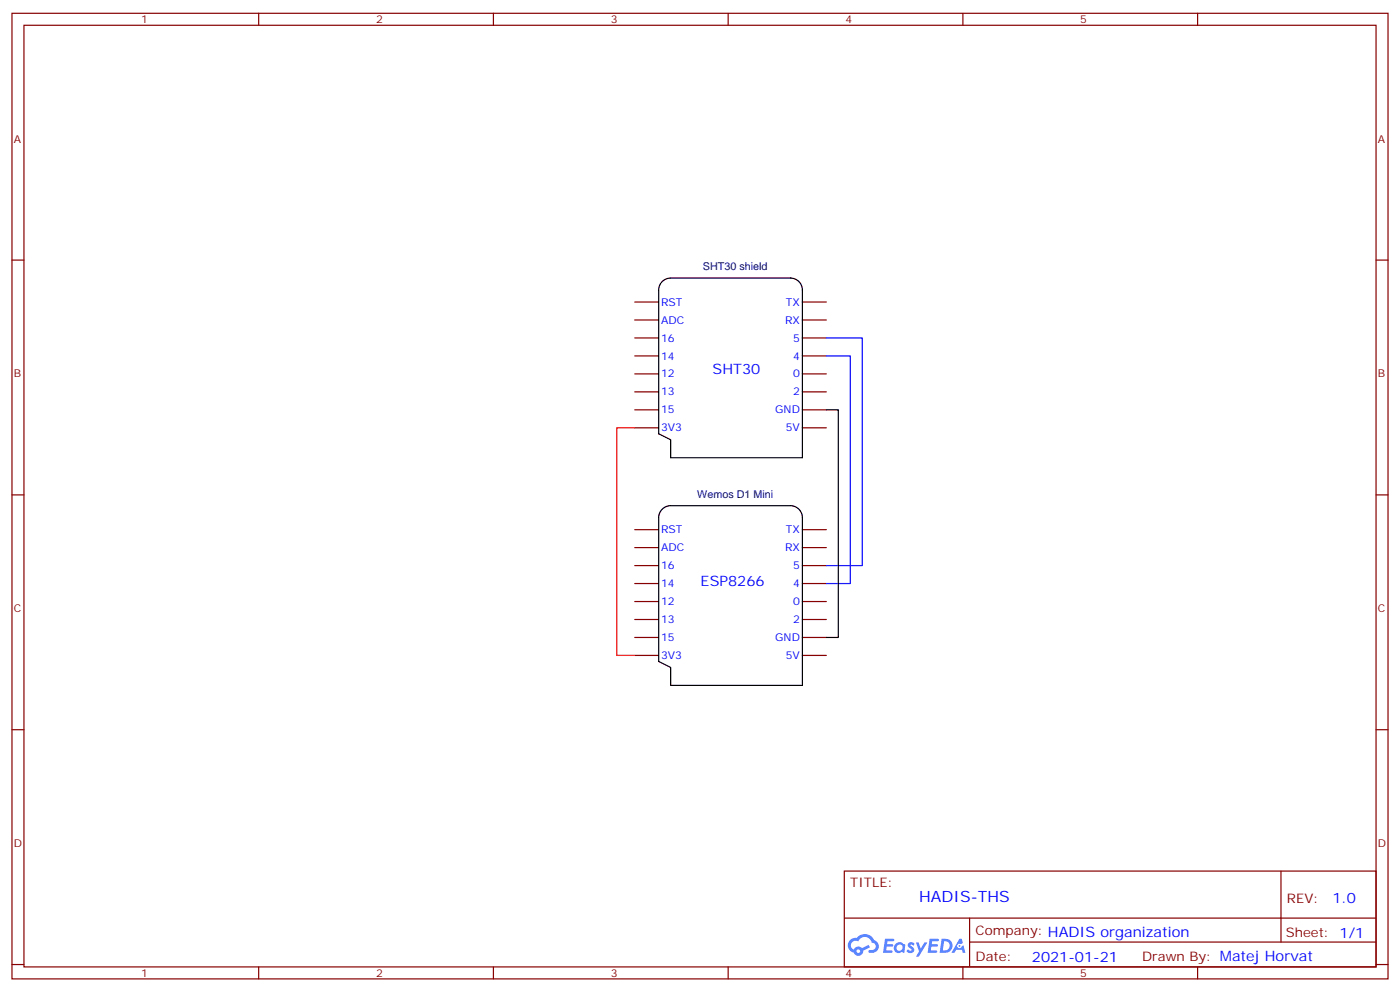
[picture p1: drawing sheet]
<svg xmlns="http://www.w3.org/2000/svg" width="412mm" height="292mm" viewBox="0 0 412 292" stroke-linecap="round" stroke-linejoin="round" font-family="sans-serif">
<g fill="none" stroke="#870000" stroke-width=".35">
<path d="M3.5 3.9h405.4v284.4h-405.4zM7.1 7.4h398.2v277.3h-398.2zM76.2 3.9v3.5M145.3 3.9v3.5M214.5 3.9v3.5M283.6 3.9v3.5M352.8 3.9v3.5M3.5 76.6h3.6M405.3 76.6h3.6M3.5 145.7h3.6M405.3 145.7h3.6M3.5 214.9h3.6"/>
<path d="M405.3 214.9h3.6M248.7 256.5h156.6v28.2h-156.6zM377.3 256.5v20.9M248.7 270.4h156.5M285.6 277.4h119.6M285.6 270.4v14.1M3.5 284h3.6M76.2 284.7v3.6M145.3 284.7v3.6M214.5 284.7v3.6M283.6 284.7v3.6M352.8 284.7v3.6"/>
<path d="M405.3 284h3.6"/>
</g>
<g fill="#5487ff">
<path d="M267.7 277.7a1.22 1.22 0 0 1 1.7 .2l-.4 .6a.47 .47 0 0 0-.3-.4 .47 .47 0 0 0-.5 .2l.1 .2a1.14 1.14 0 0 1 .8 1.8 1.14 1.14 0 0 1-1.9 0l-.2-.2 .5-.6 .7 .5a.29 .29 0 0 0 .3-.3 .29 .29 0 0 0-.2-.3 1.04 1.04 0 0 1-.6-1.7z"/>
<path d="M260.7 276.4h2.4l.3 .2-.2 .5-1.8 .1-.1 .8h1.5l.3 .4-.3 .4h-1.6l-.2 1.1h1.7l.2 .3-.2 .3-2.6 .1z"/>
<path d="M273.8 276.4h2.4l.3 .2-.1 .5-1.8 .1-.2 .8h1.6l.3 .4-.4 .4h-1.6l-.1 1.1h1.7l.2 .3-.2 .3-2.6 .1z"/>
<path d="M282.6 276.4h.7l.3 1.3-.6 .3a.69 .69 0 0 0-1 .3 .69 .69 0 0 0 .4 .9 .69 .69 0 0 0 .9-.6l.5-.2 .6 2.2h-.8l-.2-.9h-1.8l-.5 .9h-.8z"/>
<path d="M269.8 277.5h.8l.6 1.8 1.1-1.8h.9l-2.6 4.2h-.8l.9-1.5z"/>
<path d="M277.4 276.4l-.6 4.2h1.3a2.11 2.11 0 0 0 2.5-2.1 2.11 2.11 0 0 0-2.5-2.1zM278.1 277.2a1.39 1.39 0 0 1 1.7 1.4 1.39 1.39 0 0 1-1.8 1.3h-.3z"/>
<path d="M263.7 278.1a1.54 1.54 0 0 0-.1 2.1 1.54 1.54 0 0 0 2.2 .1l.6 .3 .3-2.3-.2-.3h-.4a1.49 1.49 0 0 0-2.4 .1zM264 279.1a.94 .94 0 0 1 1.8 0 .94 .94 0 0 1-1.8 0z"/>
<path d="M250.4 276.8a2.18 2.18 0 0 0 1.1 3.7 1.44 1.44 0 0 0 1.6 .9 1.44 1.44 0 0 0 1.2-1.4l2-1-.5-.8-1.9 1a1.47 1.47 0 0 0-2.4 .4 1.39 1.39 0 0 1-.7-1.9 1.39 1.39 0 0 1 2-.5 2.12 2.12 0 0 1 2.2-1.3 2.12 2.12 0 0 1 1.9 1.7 1.14 1.14 0 0 1 1.1 1.4 1.14 1.14 0 0 1-1.7 .7 .43 .43 0 0 0-.5 .4 .43 .43 0 0 0 .4 .5 1.98 1.98 0 0 0 2.5-1.2 1.98 1.98 0 0 0-1.2-2.6 3.1 3.1 0 0 0-5.3-.6l-.9 .1zM252.3 280.1a.55 .55 0 0 1 1.1 0 .55 .55 0 0 1-1.1 0z"/>
<circle cx="282.6" cy="278.5" r=".26"/>
</g>
<g fill="none" stroke="#870000" stroke-width=".35">
<path d="M187 88.9h7M187 94.2h7M187 99.5h7M236.4 88.9h7M236.4 94.2h7M236.4 99.5h7M187 104.8h7M187 110.1h7M187 115.4h7M236.4 104.8h7M236.4 110.1h7M236.4 115.4h7"/>
<path d="M187 120.7h7M187 126h7M236.4 120.7h7M236.4 126h7M187 156h7M236.4 156h7M187 161.3h7M187 166.5h7M187 171.8h7M187 177.1h7M236.4 161.3h7M236.4 166.5h7"/>
<path d="M236.4 171.8h7M236.4 177.1h7M187 182.4h7M187 187.7h7M187 193h7M236.4 182.4h7M236.4 187.7h7M236.4 193h7"/>
</g>
<path d="M195.1 82.9a3.5 3.5 0 0 1 2.5-1h35.2a3.5 3.5 0 0 1 3.6 3.5v49.4h-38.8v-5.3l-3.6-1.8v-42.3a3.5 3.5 0 0 1 1.1-2.5zM243.4 120.7h3.5v67h-3.5M195.1 149.9a3.5 3.5 0 0 1 2.5-1h35.2a3.5 3.5 0 0 1 3.6 3.5v49.4h-38.8v-5.3l-3.6-1.7v-42.4a3.5 3.5 0 0 1 1.1-2.5z" fill="none" stroke="#000" stroke-width=".35"/>
<path d="M187 126h-5.3v67h5.3" fill="none" stroke="#f00" stroke-width=".35"/>
<path d="M243.4 99.5h10.6v67h-10.6M243.4 104.8h7.1v67h-7.1" fill="none" stroke="#00f" stroke-width=".35"/>
<text font-size="4.6" fill="#00f" x="270.8" y="265.5">HADIS-THS</text>
<g font-size="4.2" fill="#00f">
<text x="209.9" y="110.1">SHT30</text>
<text x="206.4" y="172.6">ESP8266</text>
<text x="392.5" y="265.8">1.0</text>
<text x="304" y="283.1">2021-01-21</text>
</g>
<g font-size="3.9" fill="#800">
<text x="250.5" y="261.1">TITLE:</text>
<text x="379.1" y="265.8">REV:</text>
<text x="287.4" y="275.3">Company: HADIS organization</text>
<text x="378.7" y="275.9">Sheet: 1/1</text>
<text x="287.4" y="283">Date:</text>
<text x="336.4" y="283.1">Drawn By: Matej Horvat</text>
</g>
<g font-size="3.2" fill="#800">
<text x="41.6" y="6.9">1</text>
<text x="110.8" y="6.9">2</text>
<text x="179.9" y="6.9">3</text>
<text x="249.1" y="6.9">4</text>
<text x="318.2" y="6.9">5</text>
<text x="4.1" y="42">A</text>
<text x="405.9" y="42">A</text>
<text x="4.1" y="111.2">B</text>
<text x="405.9" y="111.2">B</text>
<text x="4.1" y="180.3">C</text>
<text x="405.9" y="180.3">C</text>
<text x="4.1" y="249.4">D</text>
<text x="405.9" y="249.4">D</text>
<text x="41.6" y="287.7">1</text>
<text x="110.8" y="287.7">2</text>
<text x="179.9" y="287.7">3</text>
<text x="249.1" y="287.7">4</text>
<text x="318.2" y="287.7">5</text>
</g>
<g font-size="3.2" fill="#000080">
<text x="207" y="79.5">SHT30 shield</text>
<text x="205.4" y="146.5">Wemos D1 Mini</text>
</g>
<g font-size="3.2" fill="#00f">
<text x="194.7" y="90">RST</text>
<text x="231.5" y="90">TX</text>
<text x="194.7" y="95.3">ADC</text>
<text x="231.3" y="95.3">RX</text>
<text x="194.7" y="100.6">16</text>
<text x="233.6" y="100.6">5</text>
<text x="194.7" y="105.9">14</text>
<text x="233.6" y="105.9">4</text>
<text x="194.7" y="111.2">12</text>
<text x="233.6" y="111.2">0</text>
<text x="194.7" y="116.5">13</text>
<text x="233.6" y="116.5">2</text>
<text x="194.7" y="121.7">15</text>
<text x="228.4" y="121.7">GND</text>
<text x="194.7" y="127">3V3</text>
<text x="231.5" y="127">5V</text>
<text x="194.7" y="157">RST</text>
<text x="231.5" y="157">TX</text>
<text x="194.7" y="167.6">16</text>
<text x="194.7" y="162.3">ADC</text>
<text x="231.3" y="162.3">RX</text>
<text x="233.6" y="167.6">5</text>
<text x="194.7" y="172.9">14</text>
<text x="233.6" y="172.9">4</text>
<text x="194.7" y="178.2">12</text>
<text x="233.6" y="178.2">0</text>
<text x="194.7" y="183.5">13</text>
<text x="233.6" y="183.5">2</text>
<text x="194.7" y="188.8">15</text>
<text x="228.4" y="188.8">GND</text>
<text x="194.7" y="194.1">3V3</text>
<text x="231.5" y="194.1">5V</text>
</g>
</svg>
